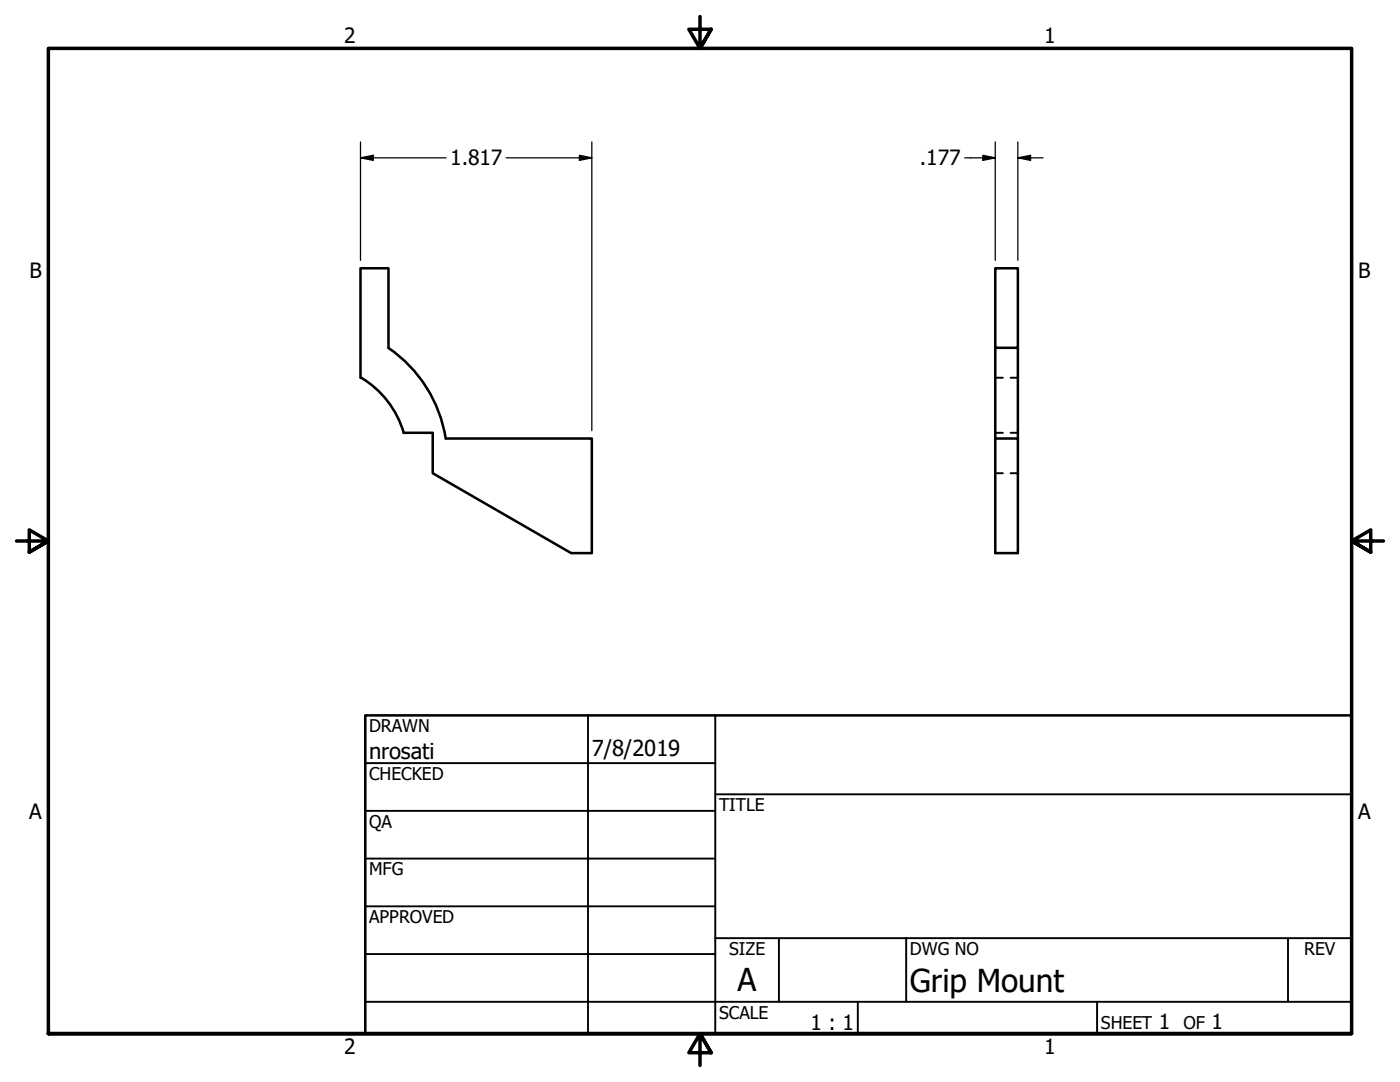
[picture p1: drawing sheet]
<svg xmlns="http://www.w3.org/2000/svg" width="279mm" height="216mm" viewBox="0 0 279 216" stroke-linecap="round" stroke-linejoin="round" font-family="sans-serif">
<!-- layer: Visible (ANSI) -->
<path d="M198.6 53.5h4.5v15.9h-4.5zM72 75.3a19.1 19.1 0 0 1 8.6 11M77.5 69.4v-15.9h-5.6v21.9M77.6 69.5a27.1 27.1 0 0 1 11.4 18h29.1v22.9h-4.1l-27.6-16v-8h-5.9M198.6 69.4v18.1h4.5v22.9h-4.5v-22.9M203.1 69.4v18.1" fill="none" stroke="#000" stroke-width=".51"/>
<!-- layer: Hidden (ANSI) -->
<path d="M198.6 75.4h1.6M201.7 75.4h1.4M198.6 94.4h1.6M198.6 86.4h1.6M201.7 94.4h1.4M201.7 86.4h1.4" fill="none" stroke="#000" stroke-width=".38"/>
<!-- layer: Border (ANSI) -->
<path d="M139.7 3.3v6.4l-2.2-3.9h4.4l-2.2 3.9 2.2-3.9M3.3 107.9h6.4l-3.9-2.2v4.5l3.9-2.3-3.9 2.3M276.1 107.9h-6.4l3.9-2.2v4.5l-3.9-2.3 3.9 2.3M9.7 206.2v-196.5h260v196.5h-260h260M141.9 210.1l-2.2-3.9 2.2 3.9h-4.4l2.2-3.9v6.4" fill="none" stroke="#000" stroke-width=".7"/>
<!-- layer: Title (ANSI) -->
<g fill="none" stroke="#000" stroke-width=".38">
<path d="M72.9 152.3h69.8M117.3 142.7v63.5M142.7 158.5h127M142.7 142.7v63.5M72.9 161.8h69.8M72.9 171.3h69.8M72.9 199.9h196.8M72.9 180.8h69.8M72.9 190.4h69.8M142.7 187.2h127M155.4 187.2v12.7M171.2 199.9v6.3"/>
<path d="M180.8 187.2v12.7M218.9 199.9v6.3M257 187.2v12.7"/>
</g>
<path d="M72.9 142.7h196.8v63.5h-196.8z" fill="none" stroke="#000" stroke-width=".51"/>
<!-- layer: Dimension (ANSI) -->
<path d="M71.9 31.5l2.6-.5v1zM71.9 31.5h17.1M71.9 28.3v23.6M101 31.5h17.1M115.6 31l2.5 .5-2.5 .5zM118.1 28.3v57.6M192.5 31.5h6.1M196.2 31l2.4 .5-2.4 .5zM198.6 28.3v23.6M203.1 31.5l2.6-.5v1zM203.1 31.5h5.1M203.1 28.3v23.6" fill="none" stroke="#000" stroke-width=".25"/>
<g fill="#000">
<path d="M71.9 31.5l2.6-.5v1z" fill-rule="evenodd"/>
<path d="M115.6 31l2.5 .5-2.5 .5z" fill-rule="evenodd"/>
<path d="M196.2 31l2.4 .5-2.4 .5z" fill-rule="evenodd"/>
<path d="M203.1 31.5l2.6-.5v1z" fill-rule="evenodd"/>
</g>
<g font-size="6.3">
<text x="147.2" y="197.7">A</text>
<text x="181.6" y="197.9">Grip Mount</text>
</g>
<g font-size="4.4">
<text x="73.7" y="151.4">nrosati</text>
<text x="118.1" y="150.8">7/8/2019</text>
</g>
<g font-size="4.2">
<text x="68.7" y="8.6">2</text>
<text x="208.4" y="8.6">1</text>
<text x="89.9" y="33">1.817</text>
<text x="183.6" y="33">.177</text>
<text x="5.9" y="55.5">B</text>
<text x="271.1" y="55.5">B</text>
<text x="5.8" y="163.4">A</text>
<text x="271" y="163.4">A</text>
<text x="161.7" y="205.5">1 : 1</text>
<text x="231.3" y="205.4">1</text>
<text x="241.8" y="205.4">1</text>
<text x="68.7" y="210.3">2</text>
<text x="208.4" y="210.3">1</text>
</g>
<g font-size="3.5">
<text x="73.7" y="146">DRAWN</text>
<text x="73.7" y="155.6">CHECKED</text>
<text x="143.5" y="161.8">TITLE</text>
<text x="73.7" y="165.2">QA</text>
<text x="73.7" y="174.7">MFG</text>
<text x="73.7" y="184.2">APPROVED</text>
<text x="145.5" y="190.6">SIZE</text>
<text x="181.6" y="190.6">DWG NO</text>
<text x="260.3" y="190.5">REV</text>
<text x="143.5" y="203.3">SCALE</text>
<text x="219.7" y="205.4">SHEET</text>
<text x="236.2" y="205.4">OF</text>
</g>
</svg>
